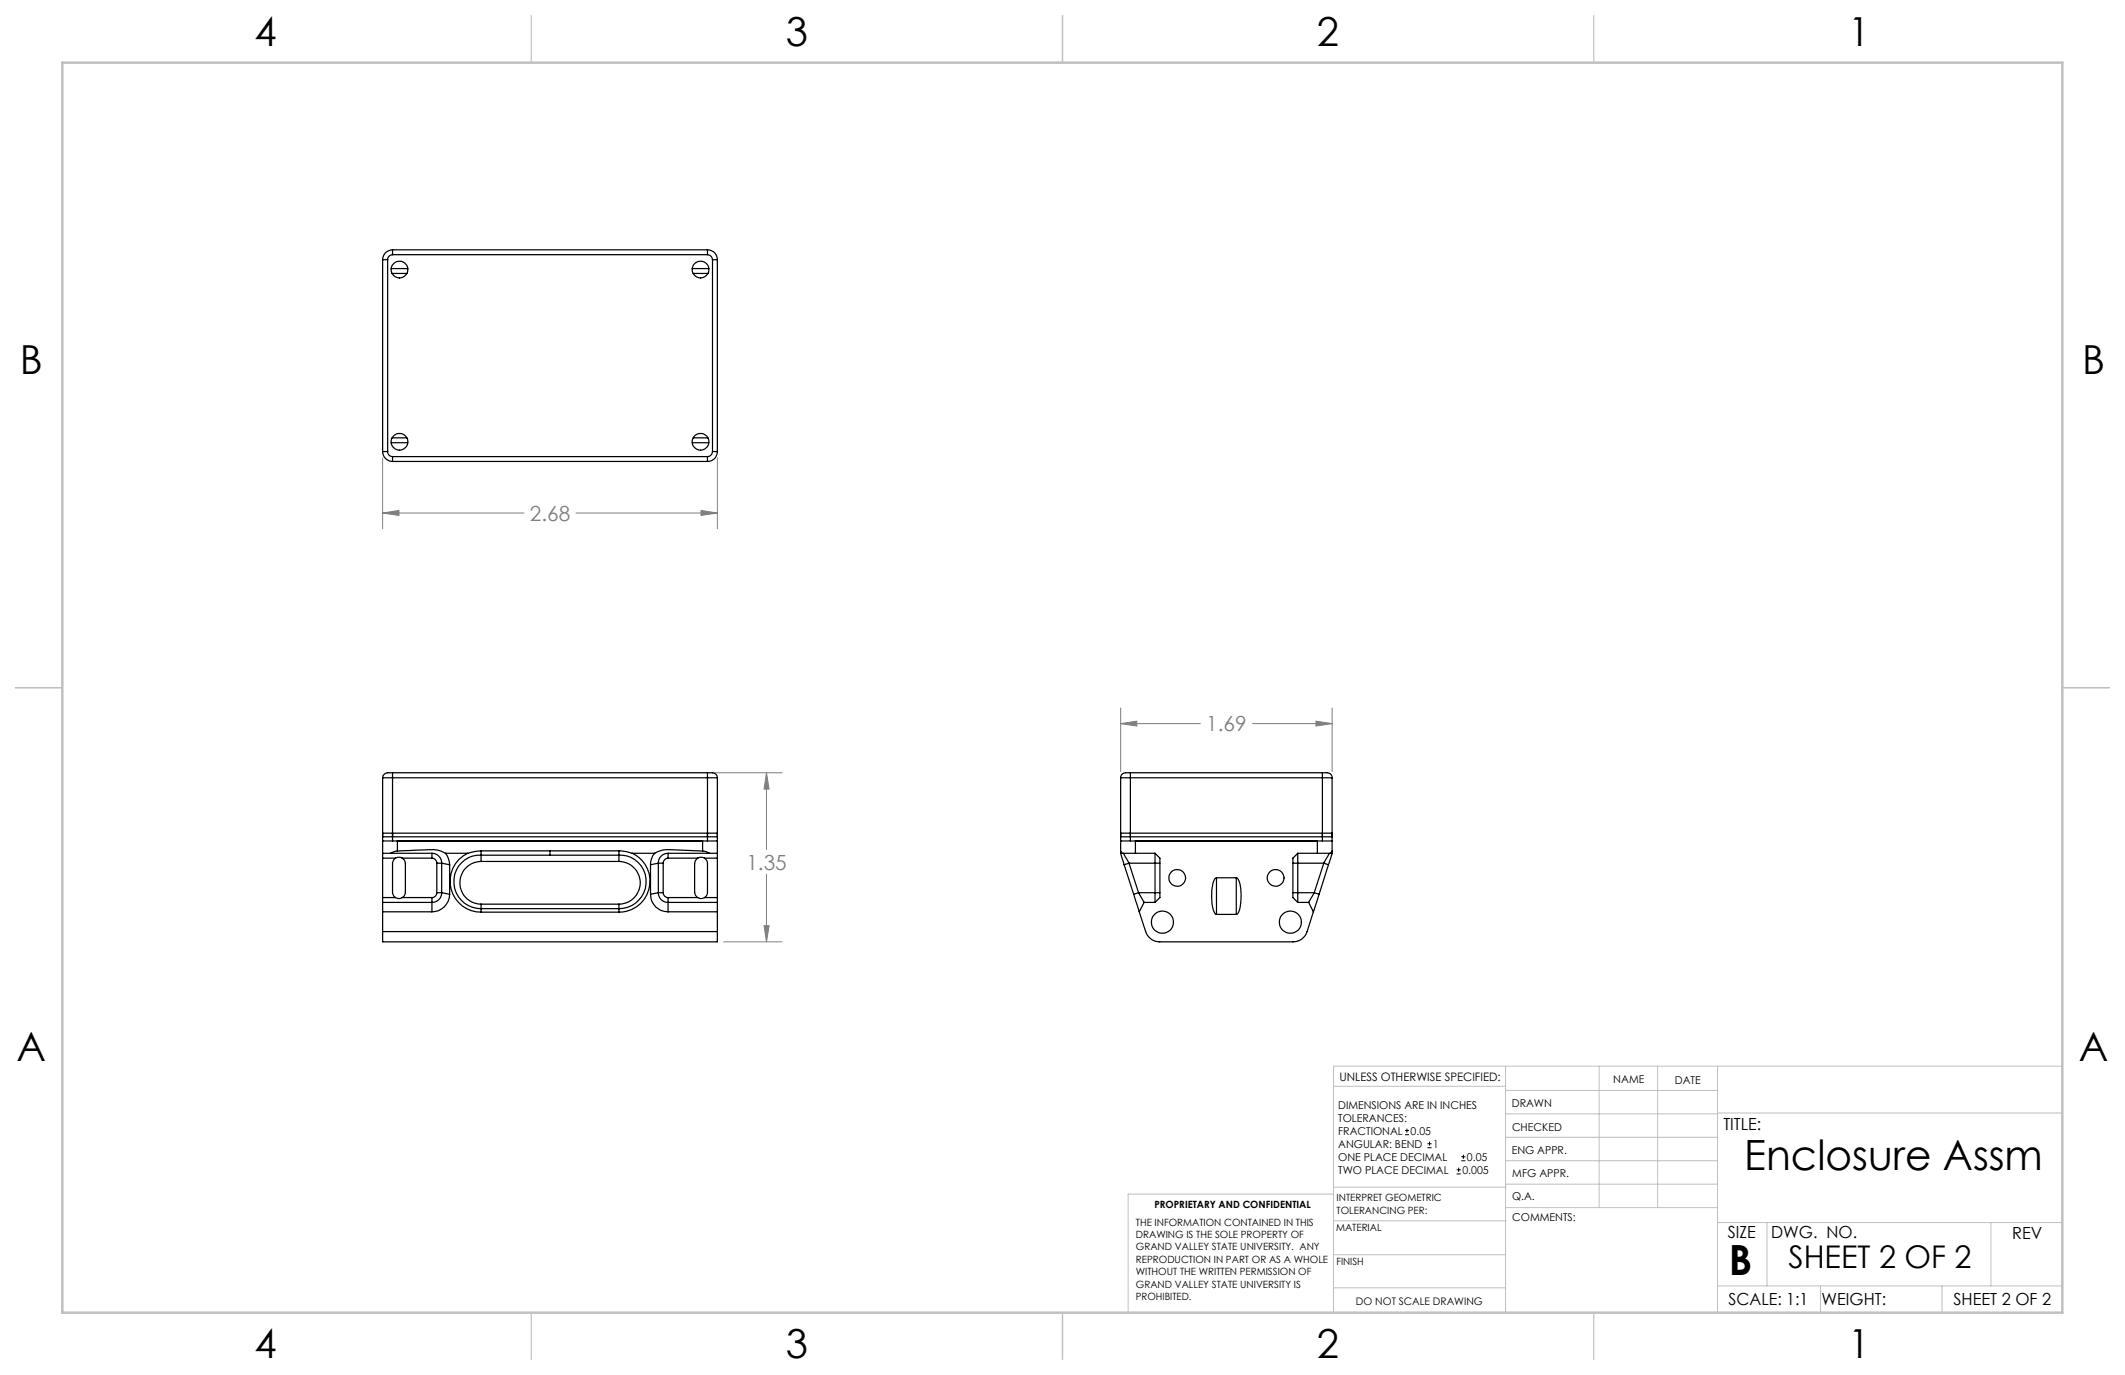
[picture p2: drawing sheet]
<svg xmlns="http://www.w3.org/2000/svg" width="432mm" height="279mm" viewBox="0 0 432 279" stroke-linecap="round" stroke-linejoin="round" font-family="sans-serif">
<path d="M285.5 230.6h.8M285.5 229.7h.8M285.9 229.3v.9M290.1 233.2h.8M290.1 232.4h.8M290.5 232v.8M296 238.5h.8M296 237.7h.8M296.4 237.3v.8M296.9 235.9h.9M296.9 235.1h.9M297.4 234.6v.9" fill="none" stroke="#000" stroke-width=".2"/>
<g fill="none" stroke="#808080" stroke-width=".2">
<path d="M77.8 93v14.4M145.8 93v14.4M77.8 104.2l3.3-.5v1zM77.8 104.2h28.7M117.1 104.2h28.7M142.5 103.7l3.3 .5-3.3 .5zM145 157h13.9M155.8 157v15.6M155.8 157l.5 3.3h-1zM227.7 143.9v12.9M227.7 147h16.2M227.7 147l3.3-.5v1z"/>
<path d="M254.5 147h16.2M267.4 146.5l3.3 .5-3.3 .5zM270.7 143.9v12.9M155.8 177.6v13.8M147 191.4h11.9M155.3 188.1h1l-.5 3.3z"/>
</g>
<g fill="none" stroke="#c0c0c0" stroke-width=".2">
<path d="M305.9 216.6v50.1M324.9 216.6v28.8M336.8 216.6v28.8M349 216.6v50.1M419.1 216.6h-148.1v50.1M271 220.7h34.9M305.9 231.1h43.1M305.9 226.3h43.1M305.9 221.6h43.1M305.9 235.9h43.1M349 226.2h70.1M271 255h34.9"/>
<path d="M271 248.1h35M271 241.2h35M271 242.6h-41.8v24.1M305.9 240.6h43.1M306 245.4h43M349 248.4h70.1M359.1 248.4v12.9M404.6 248.4v12.9M271 261.7h34.9M349 261.3h70.1M369.9 261.3v5.4M394.6 261.3v5.4"/>
</g>
<path d="M108 3.2v9.5M215.9 3.2v9.5M323.8 3.2v9.5M3.1 139.7h9.6M419.1 139.7h9.5M108 266.7v9.6M215.9 266.7v9.6M323.8 266.7v9.6" fill="none" stroke="#c0c0c0" stroke-width=".25"/>
<path d="M12.7 12.7h406.4v254h-406.4z" fill="none" stroke="#c0c0c0" stroke-width=".5"/>
<path d="M155.3 188.1h1l-.5 3.3zM155.8 157l.5 3.3h-1zM77.8 104.2l3.3-.5v1zM142.5 103.7l3.3 .5-3.3 .5zM227.7 147l3.3-.5v1zM267.4 146.5l3.3 .5-3.3 .5z" fill="#808080"/>
<g fill="none" stroke="#000" stroke-width=".25">
<path d="M77.8 52.8h1M77.8 52.8v39M78.8 52.8v39M79.5 54.6h3.4M79.7 55.6h3M79.8 50.8v1M79.8 51.8a1.02 1.02 0 0 0-1 1M79.8 50.8a2.02 2.02 0 0 0-2 2M79.8 50.8h64M79.8 51.8h64M140.7 54.6h3.3M140.9 55.6h3"/>
<path d="M143.8 50.8a1.97 1.97 0 0 1 2 2M143.8 51.8a1.09 1.09 0 0 1 1 1M143.8 50.8v1M144.8 52.8h1M144.8 52.8v39M145.8 52.8v39M77.8 91.8h1M77.8 91.8a2.03 2.03 0 0 0 2 2M78.8 91.8a1.02 1.02 0 0 0 1 1M79.5 90h3.4M79.7 89h3M79.8 92.8v1"/>
<path d="M79.8 92.8h64M79.8 93.8h64M140.7 90h3.3M140.9 89h3M143.8 92.8v1M144.8 91.8a1.09 1.09 0 0 1-1 1M144.8 91.8h1M145.8 91.8a1.97 1.97 0 0 1-2 2M77.8 158h2M77.8 158v31.3M79.8 157h-.7a1.15 1.15 0 0 0-1.3 1M79.8 157v1"/>
<path d="M79.8 158v12.9M79.8 157h64M79.8 158h64M143.8 157h.9a1.04 1.04 0 0 1 1.1 1M143.8 158h2M143.8 157v1M143.8 158v12.9M145.8 158v31.3M227.7 158h2M227.7 158l.1 15.1a1.21 1.21 0 0 0 1.3 .3h1.6M229.7 157v1M229.7 157h-.7a1.1 1.1 0 0 0-1.3 1"/>
<path d="M229.7 157h39M229.7 158h39M229.7 158v12.9M268.7 158h2M268.7 157v1M268.7 157h.7a1.1 1.1 0 0 1 1.3 1M268.7 158v12.9M270.7 158l-.1 15.1a1.21 1.21 0 0 1-1.3 .3h-1.6M77.8 169.3h68M77.8 170.9h2M77.8 170h68M77.8 173.4h1.6"/>
<path d="M77.8 174.4h2.6M79.4 173.4h8.4M79.8 170.9h64M80.4 174.4l.4-.2 .9 .2M80.4 174.4l-.4 .3-.2 .6v6.2l.2 .6 .4 .3M80.8 172.9l-1.4 .5M80.8 172.9l6.6-.3a5.1 5.1 0 0 1 3.1 .8M80.8 170.9v2M81.7 174.4l.4 .3 .3 .8v5.8a1.29 1.29 0 0 1-.7 1.1M81.7 174.4h6.1M87.8 173.4a1.95 1.95 0 0 1 1.9 2M87.8 174.4a1.02 1.02 0 0 1 1 1"/>
<path d="M87.8 173.4v1M88.8 175.4h.9M88.8 175.4v6M89.7 175.4l1.7 .3M89.7 175.4v6M90.5 173.4a4.1 4.1 0 0 1 .9 2.3M90.5 173.4h4.5M91.4 175.7v6M95 173.4a6.3 6.3 0 0 0-3.4 7.1 6.3 6.3 0 0 0 6.2 4.8M97.8 173.8a5.4 5.4 0 0 0-5.6 5.4 5.4 5.4 0 0 0 5.6 5.4M97.8 172.9l-1.2 .1-1.6 .4M97.8 172.9v.9"/>
<path d="M97.8 175a4.3 4.3 0 0 0-4.3 4.4 4.3 4.3 0 0 0 4.3 4.3M97.8 172.9h28M97.8 173.8h28M97.8 173.8v1.2M97.8 175h28M111.8 172.9v.9M125.8 173.8a5.4 5.4 0 0 1 5.5 5.4 5.4 5.4 0 0 1-5.5 5.4M125.8 172.9v.9M125.8 172.9l1.6 .2 1.1 .3M125.8 175a4.3 4.3 0 0 1 4.3 4.4 4.3 4.3 0 0 1-4.3 4.3M125.8 173.8v1.2M128.5 173.4a6.3 6.3 0 0 1 3.4 7.1 6.3 6.3 0 0 1-6.1 4.8"/>
<path d="M128.5 173.4h4.5M132.2 175.7v6M133 173.4a3.6 3.6 0 0 0-.8 2.3M133.8 175.4l-1.6 .3M133.8 175.4v6M133.8 175.4h1M134.8 175.4v6M135.7 173.4h8.4M135.7 173.4a1.94 1.94 0 0 0-1.9 2M135.7 174.4a1.02 1.02 0 0 0-.9 1M135.7 173.4v1M135.7 174.4h6.1"/>
<path d="M141.8 174.4l.4-.2 1 .2M141.8 174.4l-.5 .5-.2 .6v5.8a1.29 1.29 0 0 0 .7 1.1M142.8 172.9l-5.8-.2a5.7 5.7 0 0 0-4 .7M142.8 172.9l1.3 .5M142.8 170.9v2M143.2 174.4a1.26 1.26 0 0 1 .6 1.1v5.8a1.16 1.16 0 0 1-.6 1.1M143.2 174.4h2.6M143.8 170.9h2M144.1 173.4h1.7M227.7 169.3h43M227.7 170.9h2M227.7 170h43"/>
<path d="M227.7 173v.4l.7 2.3M228.3 173.4l1.1 2M228.4 175.7l2 6M229.4 175.4h6.3M229.4 175.4l-1 .3M229.4 175.4l2 6M229.7 170.9h39M230.7 173.4h4M230.7 170.9v2.5M234.7 173.4v10M234.7 173.4l1 1v8l-1 1M247.2 178.4l-.3 .1a9 9 0 0 0-.1 7.1l.4 .2"/>
<path d="M247.2 178.4h4M247.2 178.4v7.4M251.2 178.4l.4 .2a9.6 9.6 0 0 1-.1 7.1l-.3 .1M251.2 178.4v7.4M262.7 175.4h6.3M263.7 173.4v10M263.7 173.4h4M263.7 173.4l-1 1v8l1 1M267.7 170.9v2.5M268.7 170.9h2M269 175.4l.9 .3M269 175.4l-1.9 6"/>
<path d="M269.9 175.7l-1.9 6M270.1 173.4l-1.1 2M270.7 173v.4l-.8 2.3M77.8 189.3v2.1h68v-2.1M77.8 185.3h10M77.8 189.3h68M77.8 182.4h2.6M80.4 182.4l.7 .2 .6-.2M81.7 182.4h6.1M87.8 182.4v2.9M88.8 181.4a.96 .96 0 0 1-1 1M88.8 181.4h.9"/>
<path d="M89.7 181.4a1.93 1.93 0 0 1-1.9 2h-10M89.7 181.4l1.7 .3M91.4 181.7a3.6 3.6 0 0 1-3.6 3.6M97.8 184.6v.7M97.8 185.3h28M97.8 183.7v.9M97.8 184.6h28M97.8 183.7h28M125.8 184.6v.7M125.8 183.7v.9M132.2 181.7a3.5 3.5 0 0 0 3.5 3.6M133.8 181.4a1.95 1.95 0 0 0 1.9 2h10.1"/>
<path d="M133.8 181.4l-1.6 .3M133.8 181.4h1M134.8 181.4a.96 .96 0 0 0 .9 1M135.7 185.3h10.1M135.7 182.4v2.9M135.7 182.4h6.1M141.8 182.4l.7 .2 .7-.2M143.2 182.4h2.6M230.4 181.7l1.1 3.6M231.4 181.4l1.1 2M231.4 181.4h4.3M231.4 181.4l-1 .3"/>
<path d="M231.5 185.3l1.3 4a2.97 2.97 0 0 0 2.9 2.1h27a2.97 2.97 0 0 0 2.9-2.1l1.3-4M232.5 183.4h2.2M232.5 183.4l-1 1.9M247.2 185.8h4M262.7 181.4h4.4M263.7 183.4h2.2M265.9 183.4l1 1.9M267.1 181.4l-1.2 2M267.1 181.4l.9 .3M268 181.7l-1.1 3.6"/>
<circle cx="81.2" cy="54.8" r="1.71"/>
<circle cx="142.3" cy="54.8" r="1.71"/>
<circle cx="81.2" cy="89.8" r="1.7"/>
<circle cx="142.3" cy="89.8" r="1.7"/>
<circle cx="239.2" cy="178.4" r="1.7"/>
<circle cx="259.2" cy="178.4" r="1.7"/>
<circle cx="236.2" cy="187.4" r="2.25"/>
<circle cx="262.2" cy="187.4" r="2.25"/>
</g>
<g font-size="8.5">
<text x="354.4" y="237.7">Enclosure Assm</text>
<text x="351.3" y="259">B</text>
</g>
<g font-size="8.1">
<text x="51.7" y="9.3">4</text>
<text x="159.7" y="9.3">3</text>
<text x="267.6" y="9.3">2</text>
<text x="375.6" y="9.3">1</text>
<text x="4" y="76">B</text>
<text x="423.1" y="76">B</text>
<text x="3.3" y="215.7">A</text>
<text x="422.4" y="215.7">A</text>
<text x="51.7" y="276">4</text>
<text x="159.7" y="276">3</text>
<text x="267.6" y="276">2</text>
<text x="375.6" y="276">1</text>
</g>
<text font-size="6.3" x="363.4" y="257.6">SHEET 2 OF 2</text>
<g font-size="4.2" fill="#808080">
<text x="107.7" y="105.8">2.68</text>
<text x="245.1" y="148.6">1.69</text>
<text x="151.7" y="176.7">1.35</text>
</g>
<g font-size="3.4">
<text x="350.2" y="229.5">TITLE:</text>
<text x="351.1" y="251.6">SIZE</text>
<text x="359.9" y="251.6">DWG. NO.</text>
<text x="408.9" y="251.7">REV</text>
<text x="351.2" y="265.2">SCALE: 1:1</text>
<text x="370.1" y="265.3">WEIGHT:</text>
<text x="396.9" y="265.2">SHEET 2 OF 2</text>
</g>
<text font-size="2.4" x="272.2" y="219.7">UNLESS OTHERWISE SPECIFIED:</text>
<g font-size="2.2">
<text x="327.8" y="220.1">NAME</text>
<text x="340.3" y="220.2">DATE</text>
<text x="271.9" y="225.3">DIMENSIONS ARE IN INCHES</text>
<text x="271.9" y="227.9">TOLERANCES:</text>
<text x="307.2" y="224.9">DRAWN</text>
<text x="271.9" y="230.6">FRACTIONAL</text>
<text x="271.9" y="233.2">ANGULAR: BEND</text>
<text x="286.6" y="230.6">0.05</text>
<text x="291.2" y="233.2">1</text>
<text x="307.3" y="229.8">CHECKED</text>
<text x="271.9" y="235.9">ONE PLACE DECIMAL</text>
<text x="271.9" y="238.5">TWO PLACE DECIMAL</text>
<text x="297.1" y="238.5">0.005</text>
<text x="298.1" y="235.9">0.05</text>
<text x="307.2" y="234.5">ENG APPR.</text>
<text x="307.3" y="239.2">MFG APPR.</text>
<text x="307.3" y="243.9">Q.A.</text>
<text x="307.3" y="248.1">COMMENTS:</text>
</g>
<text font-size="2.1" x="275.5" y="265.1">DO NOT SCALE DRAWING</text>
<g font-size="2">
<text x="234.6" y="245.5">PROPRIETARY AND CONFIDENTIAL</text>
<text x="271.6" y="244.1">INTERPRET GEOMETRIC</text>
<text x="230.8" y="249">THE INFORMATION CONTAINED IN THIS</text>
<text x="230.8" y="251.6">DRAWING IS THE SOLE PROPERTY OF</text>
<text x="271.5" y="250.2">MATERIAL</text>
<text x="271.6" y="246.6">TOLERANCING PER:</text>
<text x="230.8" y="254.1">GRAND VALLEY STATE UNIVERSITY. ANY</text>
<text x="230.8" y="256.6">REPRODUCTION IN PART OR AS A WHOLE</text>
<text x="271.5" y="257">FINISH</text>
<text x="230.8" y="259.1">WITHOUT THE WRITTEN PERMISSION OF</text>
<text x="230.8" y="261.7">GRAND VALLEY STATE UNIVERSITY IS</text>
<text x="230.8" y="264.2">PROHIBITED.</text>
</g>
</svg>
